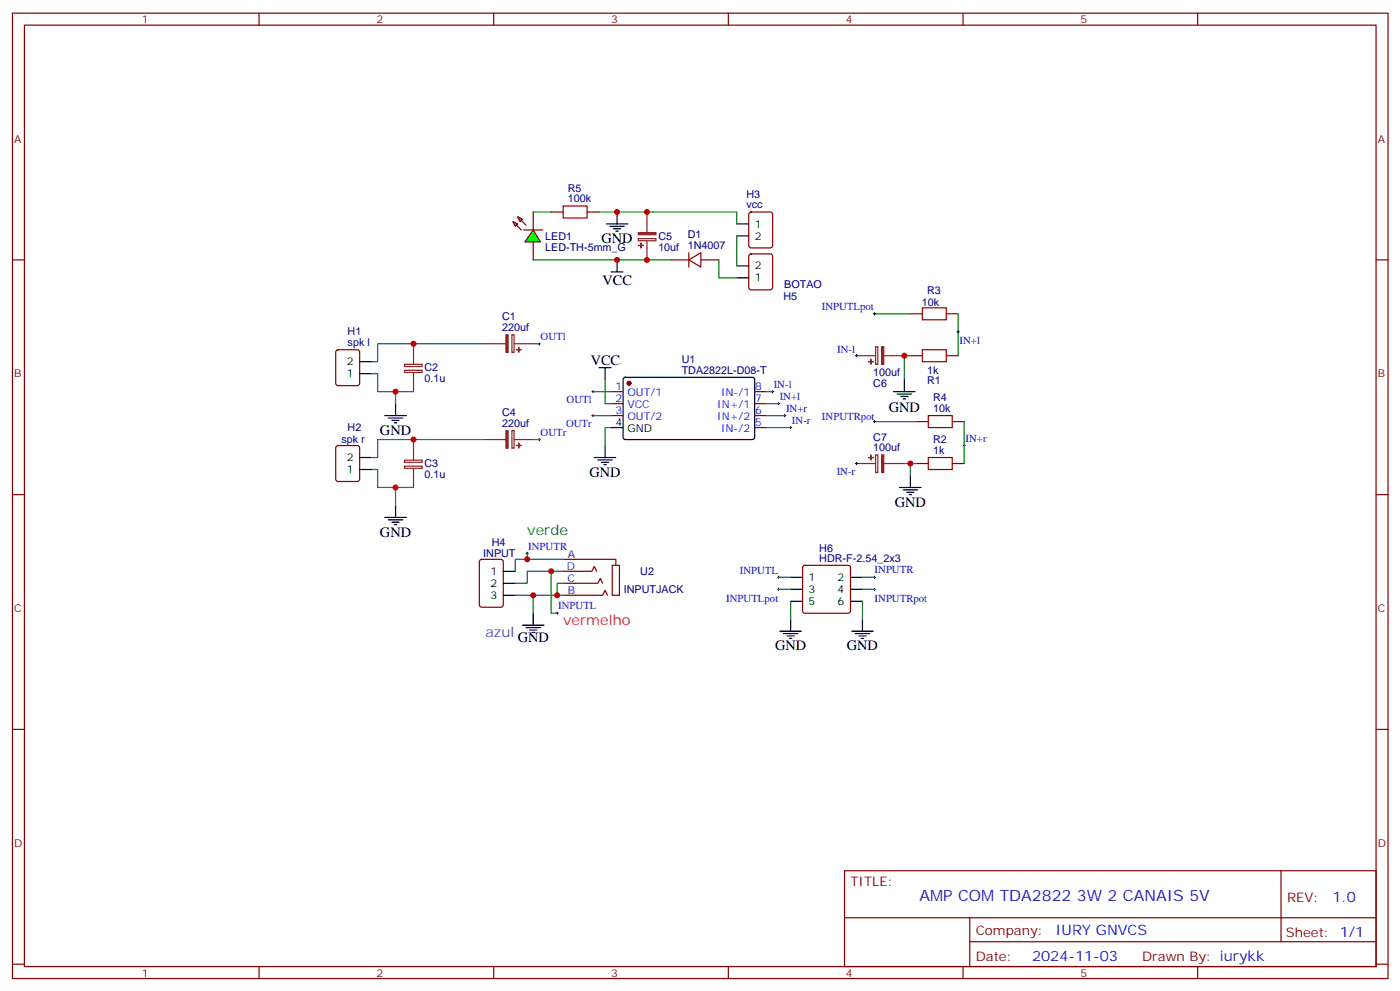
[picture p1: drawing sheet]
<svg xmlns="http://www.w3.org/2000/svg" width="413mm" height="292mm" viewBox="0 0 413 292" stroke-linecap="round" stroke-linejoin="round" font-family="sans-serif">
<g fill="none" stroke="#870000" stroke-width=".35">
<path d="M3.7 3.9h405.3v284.3h-405.3zM7.2 7.4h398.3v277.3h-398.3zM76.3 3.9v3.5M145.5 3.9v3.5M214.6 3.9v3.5M283.8 3.9v3.5M352.9 3.9v3.5M3.7 76.6h3.5M157.1 62.4v5.3M157.1 71.3v5.3M162.4 62.4h3.5M173 62.4h3.5"/>
<path d="M197.7 76.6h5.3M203 76.6l3.5-2.2v4.3zM203 74.4v4.3M206.5 76.6h5.3M220.9 62.6l.4-.2h5.7l.6 .5 .1 9.4-.5 .7h-5.9l-.6-.4-.1-9.5zM220.9 75l.4-.2h5.7l.6 .4 .1 9.5-.5 .6-5.9 .1-.6-.5-.1-9.4zM405.5 76.6h3.5M268.3 92.4h3.5M278.8 92.4h3.6M99.2 103.2l.4-.2h5.7l.6 .4 .1 9.5-.5 .6-5.9 .1-.6-.5-.1-9.4zM180.1 115.4h3.5M180.1 118.9h3.5"/>
<path d="M222.4 115.4h3.5M222.4 118.9h3.5M268.3 104.8h3.5M278.8 104.8h3.6M99.2 131.4l.4-.2h5.7l.6 .5 .1 9.4-.5 .7h-5.9l-.6-.4-.1-9.5zM180.1 122.4h3.5M222.4 122.4h3.5M222.4 125.9h3.5M270 136.5h3.5M270 124.2h3.5M280.6 136.5h3.5M280.6 124.2h3.5"/>
<path d="M3.7 145.7h3.5M405.5 145.7h3.5M141.5 165l.5-.3h5.6l.7 .5v13l-.5 .6-5.8 .1-.7-.5v-12.9zM165.9 175.3h11.7l.7-1.4 .7 1.4M165.9 171.8h10.3l.7-1.4 .7 1.4M165.9 168.3h8.5l.7-1.4 .7 1.4M165.9 164.7h15.6v1.8M180.4 166.5h2.1v8.8h-2.1zM236.7 166.7l.5-.2h12.7l.5 .2 .2 .5v12.7l-.2 .5-.5 .2h-12.7l-.5-.2-.2-.5v-12.7zM3.7 214.8h3.5M405.5 214.8h3.5M248.8 256.5h156.7v28.2h-156.7z"/>
<path d="M377.5 256.5v20.9M248.9 270.3h156.5M285.8 277.4h119.6M285.8 270.3v14.1M3.7 284h3.5M76.3 284.7v3.5M145.5 284.7v3.5M214.6 284.7v3.5M283.8 284.7v3.5M352.9 284.7v3.5M405.5 284h3.5"/>
</g>
<circle cx="185.3" cy="112.9" r=".53" fill="#870000" stroke="#870000" stroke-width=".35"/>
<g fill="none" stroke="#000" stroke-width=".35">
<path d="M178.6 66h6.4M179.7 66.7h4.2M180.8 67.4h2.1M181.5 68.1h.7M181.8 62.4v3.6M181.8 76.6v3.5M217.1 66h3.5M217.1 69.5h3.5M217.1 78.3h3.5M180.1 80.1h3.5M217.1 81.8h3.5M106 110.1h3.5"/>
<path d="M106 106.5h3.5M116.6 118.9v3.5M176.5 108.3h3.6M178.3 108.3v3.5M183.8 111.3l.5-.2 37.7 .1 .4 .6-.1 17.2-.6 .5-37.7-.1-.4-.6v-17zM263.3 115.4h6.4M264.4 116.1h4.2M265.4 116.8h2.1M266.1 117.5h.7M266.5 111.8v3.6M106 138.3h3.5M106 134.8h3.5"/>
<path d="M113.4 122.4h6.3M114.4 123.1h4.3M115.5 123.8h2.1M116.2 124.5h.7M175.1 134.8h6.4M176.2 135.5h4.2M177.2 136.2h2.2M177.9 136.9h.7M178.3 131.2v3.6M180.1 125.9h3.5M113.4 152.4h6.3M114.4 153.1h4.3"/>
<path d="M115.5 153.8h2.1M116.2 154.5h.7M116.6 148.9v3.5M265.1 143.6h6.3M266.1 144.3h4.3M267.2 145h2.1M267.9 145.7h.7M268.3 140.1v3.5M148.3 175.3h3.5M148.3 168.3h3.5M148.3 171.8h3.5M233 170h3.5"/>
<path d="M233 173.6h3.5M233 177.1h3.5M250.6 170h3.5M250.6 173.6h3.5M250.6 177.1h3.5M154 184.2h6.3M155 184.9h4.2M156.1 185.6h2.1M156.8 186.3h.7M157.1 180.6v3.6M229.8 185.9h6.3M230.9 186.6h4.2"/>
<path d="M231.9 187.3h2.1M232.6 188h.7M233 182.4v3.5M251 185.9h6.3M252 186.6h4.3M253.1 187.3h2.1M253.8 188h.7M254.1 182.4v3.5"/>
</g>
<g fill="none" stroke="#8c2424" stroke-width=".35">
<path d="M188.1 70.3h5.2v.6h-5.2zM190.6 62.4v6M190.6 70.9v5.7M150.8 98.6h.7v5.2h-.7zM119.2 107.3h5.2v.7h-5.2zM119.2 109.1h5.2v.6h-5.2zM121.8 101.2v6M121.8 109.7v5.7M143 101.2h6M151.5 101.2h5.6M252.4 104.8h5.6M258 102.1h.7v5.2h-.7z"/>
<path d="M260.5 104.8h6M119.2 135.5h5.2v.7h-5.2zM119.2 137.3h5.2v.6h-5.2zM121.8 129.5v6M121.8 137.9v5.7M143 129.5h6M150.8 126.8h.7v5.2h-.7zM151.5 129.5h5.6M252.4 136.5h5.6M258 134h.7v5.2h-.7zM260.5 136.5h6"/>
</g>
<g fill="#8c2424" stroke="#8c2424" stroke-width=".35">
<path d="M149.1 98.6h.6v5.2h-.6z"/>
<path d="M152.9 102.3v1.4z"/>
<path d="M152.2 103h1.4z"/>
<path d="M149.1 126.8h.6v5.2h-.6z"/>
<path d="M152.9 130.5v1.4z"/>
<path d="M152.2 131.2h1.4z"/>
<path d="M188.1 68.5h5.2v.6h-5.2z"/>
<path d="M188.2 72.3h1.4z"/>
<path d="M188.9 71.6v1.4z"/>
<path d="M259.8 102.1h.6v5.2h-.6z"/>
<path d="M256.6 105.8v1.4z"/>
<path d="M255.9 106.5h1.4z"/>
<path d="M259.8 134h.6v5.2h-.6z"/>
<path d="M256.6 134.1v1.4z"/>
<path d="M255.9 134.8h1.4z"/>
</g>
<g fill="none" stroke="#008700" stroke-width=".35">
<path d="M157.1 62.4h5.3M157.1 76.6h40.6M176.5 62.4h40.6v3.6M211.8 76.6v5.2h5.3M217.1 69.5v8.8M257.7 92.4h10.6M282.4 92.4v12.4M109.5 110.1h1.8v5.3h10.5M116.6 115.4v3.5M143 101.2h-31.7v5.3h-1.8M157.1 101.2h1.8M174.8 115.4h5.3"/>
<path d="M178.3 111.8v7.1h1.8M225.9 115.4h1.8M225.9 118.9h3.5M268.3 104.8h-1.8v7M109.5 138.3h1.8v5.3h10.5M143 129.5h-31.7v5.3h-1.8M157.1 129.5h1.8M174.8 122.4h5.3M180.1 125.9h-1.8v5.3M225.9 122.4h5.3M225.9 125.9h7.1M257.7 124.2h12.3"/>
<path d="M266.5 136.5h3.5M268.3 136.5v3.6M284.1 124.2v12.3M116.6 143.6v5.3M165.9 175.3h-8.8v5.3M229.4 170h3.6M229.4 173.6h3.6M233 177.1v5.3M254.1 173.6h3.6M254.1 177.1v5.3M254.1 170h3.6"/>
</g>
<path d="M165.9 60.7h7.1v3.5h-7.1zM271.8 90.7h7v3.5h-7zM271.8 103h7v3.5h-7zM273.5 134.8h7.1v3.5h-7.1zM273.5 122.4h7.1v3.5h-7.1z" fill="none" stroke="#a10000" stroke-width=".35"/>
<g fill="none" stroke="#000" stroke-width=".29">
<path d="M257.3 92.4h.7M257.7 92.1v.7M282 97.7h.7M282.4 97.4v.7M158.5 101.2h.7M158.9 100.9v.7M174.4 115.4h.7M174.8 115v.7M227.3 115.4h.7M227.7 115v.7M229.1 118.9h.7M229.4 118.5v.7"/>
<path d="M252 104.8h.7M252.4 104.4v.7M158.5 129.5h.7M158.9 129.1v.7M174.4 122.4h.7M174.8 122.1v.7M230.9 122.4h.7M231.2 122.1v.7M232.6 125.9h.7M233 125.6v.7M252 136.5h.7M252.4 136.2v.7"/>
<path d="M257.3 124.2h.7M257.7 123.8v.7M283.8 131.2h.7M284.1 130.9v.7M155 163h.7M155.4 162.6v.7M229.1 170h.7M229.1 173.6h.7M229.4 169.7v.7M229.4 173.2v.7M257.3 170h.7M257.3 173.6h.7"/>
<path d="M257.7 169.7v.7M257.7 173.2v.7M163.8 180.6h.7M164.2 180.3v.7"/>
</g>
<g fill="#0f0" stroke="#870000" stroke-width=".35">
<path d="M152.5 63.9l1.5 .7-.8 .7z"/>
<path d="M151.1 65.3l1.4 .7-.7 .7z"/>
</g>
<g fill="#870000" stroke="#870000" stroke-width=".35">
<path d="M153.6 64.9l1.4 1.4z"/>
<path d="M152.2 66.3l1.4 1.4z"/>
</g>
<path d="M154.3 67.7h5.6z" fill="#f00" stroke="#870000" stroke-width=".35"/>
<path d="M157.1 67.7l2.1 3.6h-4.5z" fill="#0f0" stroke="#870000" stroke-width=".35"/>
<path d="M151.8 175.3h5.3M155.4 163v1.7M162.4 168.3v12.3h1.8M165.9 171.8h-1.7v3.5M165.9 164.7h-14.1v3.6M165.9 168.3h-10.5v3.5h-3.6" fill="none" stroke="#008700" stroke-width=".35"/>
<g fill="#c00">
<circle cx="121.8" cy="129.5" r=".88"/>
<circle cx="268.3" cy="136.5" r=".88"/>
<circle cx="116.6" cy="143.6" r=".88"/>
<circle cx="190.6" cy="76.6" r=".88"/>
<circle cx="181.8" cy="76.6" r=".88"/>
<circle cx="266.5" cy="104.8" r=".88"/>
<circle cx="121.8" cy="101.2" r=".88"/>
<circle cx="116.6" cy="115.4" r=".88"/>
<circle cx="181.8" cy="62.4" r=".88"/>
<circle cx="190.6" cy="62.4" r=".88"/>
<circle cx="164.2" cy="175.3" r=".88"/>
<circle cx="157.1" cy="175.3" r=".88"/>
<circle cx="155.4" cy="164.7" r=".88"/>
<circle cx="162.4" cy="168.3" r=".88"/>
</g>
<text font-size="4.6" fill="#00f" x="270.9" y="265.5">AMP COM TDA2822 3W 2 CANAIS 5V</text>
<g font-size="4.2">
<text x="177.2" y="71.6">GND</text>
<text x="177.5" y="84">VCC</text>
<text x="174.1" y="107.6">VCC</text>
<text x="261.9" y="121.4">GND</text>
<text x="112" y="128.1">GND</text>
<text x="173.7" y="140.4">GND</text>
<text x="263.7" y="149.2">GND</text>
<text x="112" y="158">GND</text>
<text x="152.5" y="189.2">GND</text>
<text x="228.4" y="191.6">GND</text>
<text x="249.6" y="191.6">GND</text>
</g>
<text font-size="4.2" fill="#063" x="155.4" y="157.7">verde</text>
<text font-size="4.2" fill="#f03" x="165.9" y="184.2">vermelho</text>
<text font-size="4.2" fill="#36c" x="143" y="187.7">azul</text>
<g font-size="4.2" fill="#00f">
<text x="392.6" y="265.7">1.0</text>
<text x="311" y="275.3">IURY GNVCS</text>
<text x="304.1" y="283.1">2024-11-03</text>
</g>
<g font-size="3.9" fill="#800">
<text x="250.6" y="261.1">TITLE:</text>
<text x="379.2" y="265.7">REV:</text>
<text x="287.5" y="275.3">Company:</text>
<text x="378.9" y="275.9">Sheet: 1/1</text>
<text x="287.5" y="282.9">Date:</text>
<text x="336.6" y="283">Drawn By: iurykk</text>
</g>
<g font-size="3.2" fill="#800">
<text x="41.8" y="6.9">1</text>
<text x="110.9" y="6.9">2</text>
<text x="180.1" y="6.9">3</text>
<text x="249.2" y="6.9">4</text>
<text x="318.3" y="6.9">5</text>
<text x="4.2" y="42">A</text>
<text x="406" y="42">A</text>
<text x="4.2" y="111.1">B</text>
<text x="406" y="111.1">B</text>
<text x="4.2" y="180.3">C</text>
<text x="406" y="180.3">C</text>
<text x="4.2" y="249.4">D</text>
<text x="406" y="249.4">D</text>
<text x="41.8" y="287.7">1</text>
<text x="110.9" y="287.7">2</text>
<text x="180.1" y="287.7">3</text>
<text x="249.2" y="287.7">4</text>
<text x="318.3" y="287.7">5</text>
</g>
<g font-size="3.2" fill="#000080">
<text x="167.3" y="59.6">100k</text>
<text x="167.3" y="56.4">R5</text>
<text x="219.9" y="58.2">H3</text>
<text x="219.9" y="61.4">vcc</text>
<text x="160.7" y="70.7">LED1</text>
<text x="194" y="70.6">C5</text>
<text x="202.6" y="70.2">D1</text>
<text x="160.7" y="73.8">LED-TH-5mm_G</text>
<text x="194" y="73.8">10uf</text>
<text x="202.6" y="73.4">1N4007</text>
<text x="230.8" y="88.4">H5</text>
<text x="231.1" y="84.9">BOTAO</text>
<text x="273.2" y="86.5">R3</text>
<text x="148" y="94.4">C1</text>
<text x="271.6" y="90.1">10k</text>
<text x="102.4" y="102">spk l</text>
<text x="102.4" y="98.7">H1</text>
<text x="148" y="97.5">220uf</text>
<text x="200.9" y="106.9">U1</text>
<text x="125.1" y="112.6">0.1u</text>
<text x="125.1" y="109.4">C2</text>
<text x="200.9" y="110.1">TDA2822L-D08-T</text>
<text x="257.3" y="110.8">100uf</text>
<text x="273.2" y="110.1">1k</text>
<text x="273.2" y="113.2">R1</text>
<text x="257.3" y="114">C6</text>
<text x="275" y="118.2">R4</text>
<text x="148" y="125.8">220uf</text>
<text x="148" y="122.6">C4</text>
<text x="275" y="121.4">10k</text>
<text x="100.6" y="130.5">spk r</text>
<text x="102.4" y="127">H2</text>
<text x="257.3" y="129.8">C7</text>
<text x="275" y="130.5">R2</text>
<text x="125.1" y="137.6">C3</text>
<text x="257.3" y="132.9">100uf</text>
<text x="275" y="133.7">1k</text>
<text x="125.1" y="140.9">0.1u</text>
<text x="144.9" y="160.8">H4</text>
<text x="142.4" y="164">INPUT</text>
<text x="241.4" y="165.5">HDR-F-2.54_2x3</text>
<text x="241.4" y="162.5">H6</text>
<text x="188.7" y="169.4">U2</text>
<text x="183.8" y="174.7">INPUTJACK</text>
</g>
<g font-size="3.2">
<text x="222.4" y="67">1</text>
<text x="222.4" y="70.6">2</text>
<text x="222.4" y="82.9">1</text>
<text x="222.4" y="79.4">2</text>
<text x="102.2" y="107.6">2</text>
<text x="102.2" y="111.1">1</text>
<text x="181.4" y="125.6">4</text>
<text x="184.9" y="127.4">GND</text>
<text x="102.2" y="135.8">2</text>
<text x="102.2" y="139.3">1</text>
<text x="144.5" y="169.3">1</text>
<text x="144.5" y="172.9">2</text>
<text x="238.3" y="171.1">1</text>
<text x="246.8" y="171.1">2</text>
<text x="144.5" y="176.4">3</text>
<text x="238.3" y="174.6">3</text>
<text x="238.3" y="178.2">5</text>
<text x="246.8" y="174.6">4</text>
<text x="246.8" y="178.2">6</text>
</g>
<g font-size="3.2" fill="#00f">
<text x="242.2" y="91.4">INPUTLpot</text>
<text x="159.3" y="100.1">OUTl</text>
<text x="282.8" y="101.3">IN+l</text>
<text x="246.7" y="103.9">IN-l</text>
<text x="167" y="118.6">OUTl</text>
<text x="181.4" y="115">1</text>
<text x="181.4" y="118.5">2</text>
<text x="184.9" y="116.8">OUT/1</text>
<text x="212.5" y="116.8">IN-/1</text>
<text x="222.6" y="118.5">7</text>
<text x="222.6" y="115">8</text>
<text x="228" y="114.2">IN-l</text>
<text x="229.8" y="117.8">IN+l</text>
<text x="166.8" y="125.6">OUTr</text>
<text x="181.4" y="122.1">3</text>
<text x="184.9" y="120.3">VCC</text>
<text x="184.9" y="123.8">OUT/2</text>
<text x="211.3" y="123.8">IN+/2</text>
<text x="211.3" y="120.3">IN+/1</text>
<text x="222.6" y="125.6">5</text>
<text x="222.6" y="122.1">6</text>
<text x="231.6" y="121.3">IN+r</text>
<text x="233.4" y="124.8">IN-r</text>
<text x="242.2" y="123.7">INPUTRpot</text>
<text x="159.3" y="128.4">OUTr</text>
<text x="212.5" y="127.4">IN-/2</text>
<text x="284.5" y="130.1">IN+r</text>
<text x="246.5" y="139.9">IN-r</text>
<text x="155.7" y="161.9">INPUTR</text>
<text x="167" y="167.9">D</text>
<text x="167.3" y="164.4">A</text>
<text x="167.3" y="171.5">C</text>
<text x="218" y="169">INPUTL</text>
<text x="257.7" y="168.7">INPUTR</text>
<text x="164.5" y="179.5">INPUTL</text>
<text x="167.3" y="175">B</text>
<text x="214" y="177.2">INPUTLpot</text>
<text x="257.7" y="177.4">INPUTRpot</text>
</g>
</svg>
